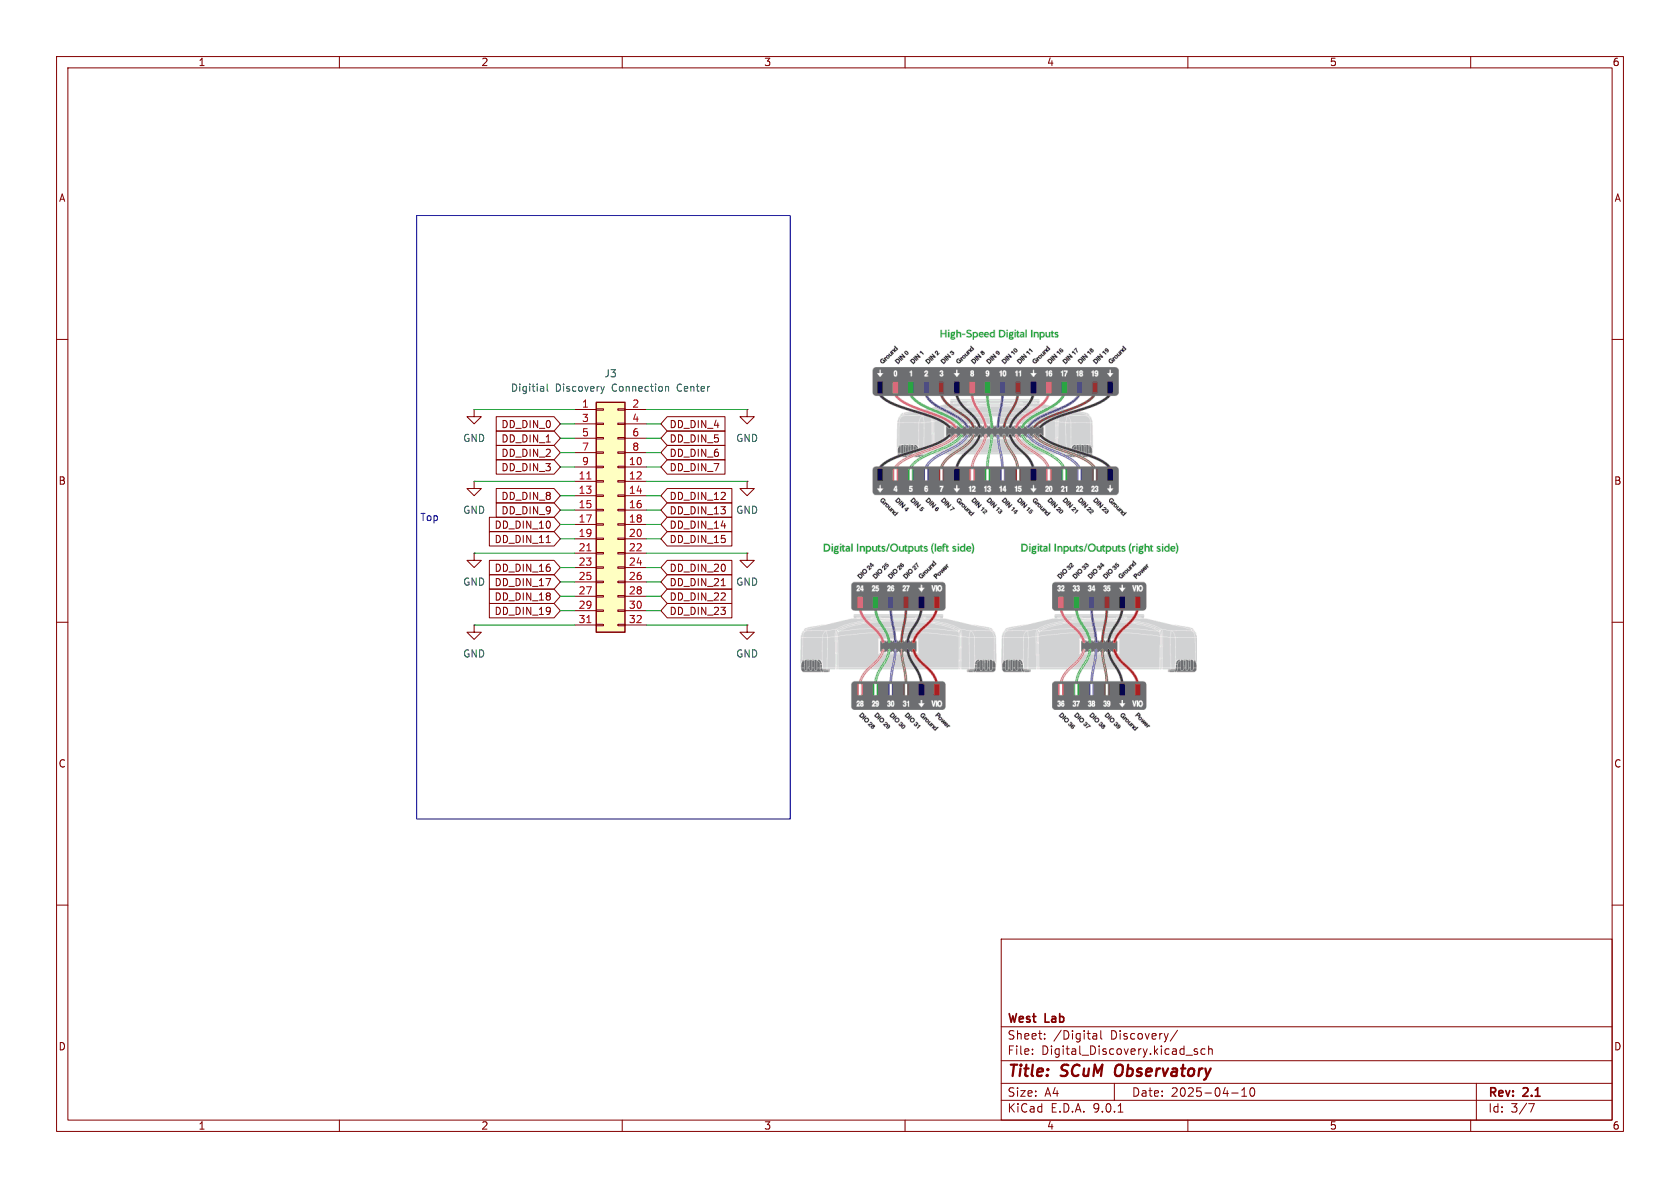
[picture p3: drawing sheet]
(kicad_sch
 (version 20250114)
 (generator "eeschema")
 (generator_version "9.0")
 (paper "A4")
 (title_block
  (title "SCuM Observatory")
  (date "2025-04-10")
  (rev "2.1")
  (company "West Lab"))
 (lib_symbols
  (symbol "Connector_Generic:Conn_02x16_Odd_Even"
   (pin_names
    (offset 1.016) (hide yes)) (exclude_from_sim no) (in_bom yes) (on_board yes)
   (property "Reference" "J" (at 1.27 20.32 0) (effects (font (size 1.27 1.27))))
   (property "Value" "Conn_02x16_Odd_Even" (at 1.27 -22.86 0) (effects (font (size 1.27 1.27))))
   (property "Footprint" "" (at 0 0 0) (effects (font (size 1.27 1.27)) (hide yes)))
   (property "Datasheet" "~" (at 0 0 0) (effects (font (size 1.27 1.27)) (hide yes)))
   (property "Description" "Generic connector, double row, 02x16, odd/even pin numbering scheme (row 1 odd numbers, row 2 even numbers), script generated (kicad-library-utils/schlib/autogen/connector/)" (at 0 0 0) (effects (font (size 1.27 1.27)) (hide yes)))
   (symbol "Conn_02x16_Odd_Even_1_1"
    (rectangle (start -1.27 19.05) (end 3.81 -21.59) (stroke (width 0.254) (type default)) (fill (type background)))
    (rectangle (start -1.27 17.907) (end 0 17.653) (stroke (width 0.1524) (type default)) (fill (type none)))
    (rectangle (start -1.27 15.367) (end 0 15.113) (stroke (width 0.1524) (type default)) (fill (type none)))
    (rectangle (start -1.27 12.827) (end 0 12.573) (stroke (width 0.1524) (type default)) (fill (type none)))
    (rectangle (start -1.27 10.287) (end 0 10.033) (stroke (width 0.1524) (type default)) (fill (type none)))
    (rectangle (start -1.27 7.747) (end 0 7.493) (stroke (width 0.1524) (type default)) (fill (type none)))
    (rectangle (start -1.27 5.207) (end 0 4.953) (stroke (width 0.1524) (type default)) (fill (type none)))
    (rectangle (start -1.27 2.667) (end 0 2.413) (stroke (width 0.1524) (type default)) (fill (type none)))
    (rectangle (start -1.27 0.127) (end 0 -0.127) (stroke (width 0.1524) (type default)) (fill (type none)))
    (rectangle (start -1.27 -2.413) (end 0 -2.667) (stroke (width 0.1524) (type default)) (fill (type none)))
    (rectangle (start -1.27 -4.953) (end 0 -5.207) (stroke (width 0.1524) (type default)) (fill (type none)))
    (rectangle (start -1.27 -7.493) (end 0 -7.747) (stroke (width 0.1524) (type default)) (fill (type none)))
    (rectangle (start -1.27 -10.033) (end 0 -10.287) (stroke (width 0.1524) (type default)) (fill (type none)))
    (rectangle (start -1.27 -12.573) (end 0 -12.827) (stroke (width 0.1524) (type default)) (fill (type none)))
    (rectangle (start -1.27 -15.113) (end 0 -15.367) (stroke (width 0.1524) (type default)) (fill (type none)))
    (rectangle (start -1.27 -17.653) (end 0 -17.907) (stroke (width 0.1524) (type default)) (fill (type none)))
    (rectangle (start -1.27 -20.193) (end 0 -20.447) (stroke (width 0.1524) (type default)) (fill (type none)))
    (rectangle (start 3.81 17.907) (end 2.54 17.653) (stroke (width 0.1524) (type default)) (fill (type none)))
    (rectangle (start 3.81 15.367) (end 2.54 15.113) (stroke (width 0.1524) (type default)) (fill (type none)))
    (rectangle (start 3.81 12.827) (end 2.54 12.573) (stroke (width 0.1524) (type default)) (fill (type none)))
    (rectangle (start 3.81 10.287) (end 2.54 10.033) (stroke (width 0.1524) (type default)) (fill (type none)))
    (rectangle (start 3.81 7.747) (end 2.54 7.493) (stroke (width 0.1524) (type default)) (fill (type none)))
    (rectangle (start 3.81 5.207) (end 2.54 4.953) (stroke (width 0.1524) (type default)) (fill (type none)))
    (rectangle (start 3.81 2.667) (end 2.54 2.413) (stroke (width 0.1524) (type default)) (fill (type none)))
    (rectangle (start 3.81 0.127) (end 2.54 -0.127) (stroke (width 0.1524) (type default)) (fill (type none)))
    (rectangle (start 3.81 -2.413) (end 2.54 -2.667) (stroke (width 0.1524) (type default)) (fill (type none)))
    (rectangle (start 3.81 -4.953) (end 2.54 -5.207) (stroke (width 0.1524) (type default)) (fill (type none)))
    (rectangle (start 3.81 -7.493) (end 2.54 -7.747) (stroke (width 0.1524) (type default)) (fill (type none)))
    (rectangle (start 3.81 -10.033) (end 2.54 -10.287) (stroke (width 0.1524) (type default)) (fill (type none)))
    (rectangle (start 3.81 -12.573) (end 2.54 -12.827) (stroke (width 0.1524) (type default)) (fill (type none)))
    (rectangle (start 3.81 -15.113) (end 2.54 -15.367) (stroke (width 0.1524) (type default)) (fill (type none)))
    (rectangle (start 3.81 -17.653) (end 2.54 -17.907) (stroke (width 0.1524) (type default)) (fill (type none)))
    (rectangle (start 3.81 -20.193) (end 2.54 -20.447) (stroke (width 0.1524) (type default)) (fill (type none)))
    (pin passive line (at -5.08 17.78 0) (length 3.81) (name "Pin_1" (effects (font (size 1.27 1.27)))) (number "1" (effects (font (size 1.27 1.27)))))
    (pin passive line (at -5.08 15.24 0) (length 3.81) (name "Pin_3" (effects (font (size 1.27 1.27)))) (number "3" (effects (font (size 1.27 1.27)))))
    (pin passive line (at -5.08 12.7 0) (length 3.81) (name "Pin_5" (effects (font (size 1.27 1.27)))) (number "5" (effects (font (size 1.27 1.27)))))
    (pin passive line (at -5.08 10.16 0) (length 3.81) (name "Pin_7" (effects (font (size 1.27 1.27)))) (number "7" (effects (font (size 1.27 1.27)))))
    (pin passive line (at -5.08 7.62 0) (length 3.81) (name "Pin_9" (effects (font (size 1.27 1.27)))) (number "9" (effects (font (size 1.27 1.27)))))
    (pin passive line (at -5.08 5.08 0) (length 3.81) (name "Pin_11" (effects (font (size 1.27 1.27)))) (number "11" (effects (font (size 1.27 1.27)))))
    (pin passive line (at -5.08 2.54 0) (length 3.81) (name "Pin_13" (effects (font (size 1.27 1.27)))) (number "13" (effects (font (size 1.27 1.27)))))
    (pin passive line (at -5.08 0 0) (length 3.81) (name "Pin_15" (effects (font (size 1.27 1.27)))) (number "15" (effects (font (size 1.27 1.27)))))
    (pin passive line (at -5.08 -2.54 0) (length 3.81) (name "Pin_17" (effects (font (size 1.27 1.27)))) (number "17" (effects (font (size 1.27 1.27)))))
    (pin passive line (at -5.08 -5.08 0) (length 3.81) (name "Pin_19" (effects (font (size 1.27 1.27)))) (number "19" (effects (font (size 1.27 1.27)))))
    (pin passive line (at -5.08 -7.62 0) (length 3.81) (name "Pin_21" (effects (font (size 1.27 1.27)))) (number "21" (effects (font (size 1.27 1.27)))))
    (pin passive line (at -5.08 -10.16 0) (length 3.81) (name "Pin_23" (effects (font (size 1.27 1.27)))) (number "23" (effects (font (size 1.27 1.27)))))
    (pin passive line (at -5.08 -12.7 0) (length 3.81) (name "Pin_25" (effects (font (size 1.27 1.27)))) (number "25" (effects (font (size 1.27 1.27)))))
    (pin passive line (at -5.08 -15.24 0) (length 3.81) (name "Pin_27" (effects (font (size 1.27 1.27)))) (number "27" (effects (font (size 1.27 1.27)))))
    (pin passive line (at -5.08 -17.78 0) (length 3.81) (name "Pin_29" (effects (font (size 1.27 1.27)))) (number "29" (effects (font (size 1.27 1.27)))))
    (pin passive line (at -5.08 -20.32 0) (length 3.81) (name "Pin_31" (effects (font (size 1.27 1.27)))) (number "31" (effects (font (size 1.27 1.27)))))
    (pin passive line (at 7.62 17.78 180) (length 3.81) (name "Pin_2" (effects (font (size 1.27 1.27)))) (number "2" (effects (font (size 1.27 1.27)))))
    (pin passive line (at 7.62 15.24 180) (length 3.81) (name "Pin_4" (effects (font (size 1.27 1.27)))) (number "4" (effects (font (size 1.27 1.27)))))
    (pin passive line (at 7.62 12.7 180) (length 3.81) (name "Pin_6" (effects (font (size 1.27 1.27)))) (number "6" (effects (font (size 1.27 1.27)))))
    (pin passive line (at 7.62 10.16 180) (length 3.81) (name "Pin_8" (effects (font (size 1.27 1.27)))) (number "8" (effects (font (size 1.27 1.27)))))
    (pin passive line (at 7.62 7.62 180) (length 3.81) (name "Pin_10" (effects (font (size 1.27 1.27)))) (number "10" (effects (font (size 1.27 1.27)))))
    (pin passive line (at 7.62 5.08 180) (length 3.81) (name "Pin_12" (effects (font (size 1.27 1.27)))) (number "12" (effects (font (size 1.27 1.27)))))
    (pin passive line (at 7.62 2.54 180) (length 3.81) (name "Pin_14" (effects (font (size 1.27 1.27)))) (number "14" (effects (font (size 1.27 1.27)))))
    (pin passive line (at 7.62 0 180) (length 3.81) (name "Pin_16" (effects (font (size 1.27 1.27)))) (number "16" (effects (font (size 1.27 1.27)))))
    (pin passive line (at 7.62 -2.54 180) (length 3.81) (name "Pin_18" (effects (font (size 1.27 1.27)))) (number "18" (effects (font (size 1.27 1.27)))))
    (pin passive line (at 7.62 -5.08 180) (length 3.81) (name "Pin_20" (effects (font (size 1.27 1.27)))) (number "20" (effects (font (size 1.27 1.27)))))
    (pin passive line (at 7.62 -7.62 180) (length 3.81) (name "Pin_22" (effects (font (size 1.27 1.27)))) (number "22" (effects (font (size 1.27 1.27)))))
    (pin passive line (at 7.62 -10.16 180) (length 3.81) (name "Pin_24" (effects (font (size 1.27 1.27)))) (number "24" (effects (font (size 1.27 1.27)))))
    (pin passive line (at 7.62 -12.7 180) (length 3.81) (name "Pin_26" (effects (font (size 1.27 1.27)))) (number "26" (effects (font (size 1.27 1.27)))))
    (pin passive line (at 7.62 -15.24 180) (length 3.81) (name "Pin_28" (effects (font (size 1.27 1.27)))) (number "28" (effects (font (size 1.27 1.27)))))
    (pin passive line (at 7.62 -17.78 180) (length 3.81) (name "Pin_30" (effects (font (size 1.27 1.27)))) (number "30" (effects (font (size 1.27 1.27)))))
    (pin passive line (at 7.62 -20.32 180) (length 3.81) (name "Pin_32" (effects (font (size 1.27 1.27)))) (number "32" (effects (font (size 1.27 1.27))))))
   (embedded_fonts no))
  (symbol "power:GND"
   (power)
   (pin_numbers (hide yes))
   (pin_names
    (offset 0) (hide yes)) (exclude_from_sim no) (in_bom yes) (on_board yes)
   (property "Reference" "#PWR" (at 0 -6.35 0) (effects (font (size 1.27 1.27)) (hide yes)))
   (property "Value" "GND" (at 0 -3.81 0) (effects (font (size 1.27 1.27))))
   (property "Footprint" "" (at 0 0 0) (effects (font (size 1.27 1.27)) (hide yes)))
   (property "Datasheet" "" (at 0 0 0) (effects (font (size 1.27 1.27)) (hide yes)))
   (property "Description" "Power symbol creates a global label with name \"GND\" , ground" (at 0 0 0) (effects (font (size 1.27 1.27)) (hide yes)))
   (symbol "GND_0_1"
    (polyline (pts (xy 0 0) (xy 0 -1.27) (xy 1.27 -1.27) (xy 0 -2.54) (xy -1.27 -1.27) (xy 0 -1.27)) (stroke (width 0) (type default)) (fill (type none))))
   (symbol "GND_1_1"
    (pin power_in line (at 0 0 270) (length 0) (name "~" (effects (font (size 1.27 1.27)))) (number "1" (effects (font (size 1.27 1.27))))))
   (embedded_fonts no)))
 (rectangle
  (start 73.66 38.1)
  (end 139.7 144.78)
  (stroke (width 0) (type default))
  (fill (type none)))
 (text "Top\n"
  (exclude_from_sim no)
  (at 75.946 91.694 0)
  (effects (font (size 1.27 1.27))))
 (wire
  (pts (xy 114.3 82.55) (xy 116.84 82.55))
  (stroke (width 0) (type default)))
 (wire
  (pts (xy 114.3 92.71) (xy 116.84 92.71))
  (stroke (width 0) (type default)))
 (wire
  (pts (xy 114.3 102.87) (xy 116.84 102.87))
  (stroke (width 0) (type default)))
 (wire
  (pts (xy 99.06 92.71) (xy 101.6 92.71))
  (stroke (width 0) (type default)))
 (wire
  (pts (xy 114.3 74.93) (xy 116.84 74.93))
  (stroke (width 0) (type default)))
 (wire
  (pts (xy 114.3 100.33) (xy 116.84 100.33))
  (stroke (width 0) (type default)))
 (wire
  (pts (xy 114.3 90.17) (xy 116.84 90.17))
  (stroke (width 0) (type default)))
 (wire
  (pts (xy 114.3 105.41) (xy 116.84 105.41))
  (stroke (width 0) (type default)))
 (wire
  (pts (xy 114.3 72.39) (xy 132.08 72.39))
  (stroke (width 0) (type default)))
 (wire
  (pts (xy 99.06 105.41) (xy 101.6 105.41))
  (stroke (width 0) (type default)))
 (wire
  (pts (xy 114.3 87.63) (xy 116.84 87.63))
  (stroke (width 0) (type default)))
 (wire
  (pts (xy 99.06 80.01) (xy 101.6 80.01))
  (stroke (width 0) (type default)))
 (wire
  (pts (xy 114.3 95.25) (xy 116.84 95.25))
  (stroke (width 0) (type default)))
 (wire
  (pts (xy 99.06 107.95) (xy 101.6 107.95))
  (stroke (width 0) (type default)))
 (wire
  (pts (xy 99.06 87.63) (xy 101.6 87.63))
  (stroke (width 0) (type default)))
 (wire
  (pts (xy 99.06 82.55) (xy 101.6 82.55))
  (stroke (width 0) (type default)))
 (wire
  (pts (xy 83.82 85.09) (xy 101.6 85.09))
  (stroke (width 0) (type default)))
 (wire
  (pts (xy 101.6 72.39) (xy 83.82 72.39))
  (stroke (width 0) (type default)))
 (wire
  (pts (xy 114.3 80.01) (xy 116.84 80.01))
  (stroke (width 0) (type default)))
 (wire
  (pts (xy 114.3 110.49) (xy 132.08 110.49))
  (stroke (width 0) (type default)))
 (wire
  (pts (xy 114.3 77.47) (xy 116.84 77.47))
  (stroke (width 0) (type default)))
 (wire
  (pts (xy 83.82 97.79) (xy 101.6 97.79))
  (stroke (width 0) (type default)))
 (wire
  (pts (xy 99.06 77.47) (xy 101.6 77.47))
  (stroke (width 0) (type default)))
 (wire
  (pts (xy 114.3 85.09) (xy 132.08 85.09))
  (stroke (width 0) (type default)))
 (wire
  (pts (xy 114.3 107.95) (xy 116.84 107.95))
  (stroke (width 0) (type default)))
 (wire
  (pts (xy 99.06 74.93) (xy 101.6 74.93))
  (stroke (width 0) (type default)))
 (wire
  (pts (xy 99.06 95.25) (xy 101.6 95.25))
  (stroke (width 0) (type default)))
 (wire
  (pts (xy 114.3 97.79) (xy 132.08 97.79))
  (stroke (width 0) (type default)))
 (wire
  (pts (xy 99.06 90.17) (xy 101.6 90.17))
  (stroke (width 0) (type default)))
 (wire
  (pts (xy 83.82 110.49) (xy 101.6 110.49))
  (stroke (width 0) (type default)))
 (wire
  (pts (xy 99.06 102.87) (xy 101.6 102.87))
  (stroke (width 0) (type default)))
 (wire
  (pts (xy 99.06 100.33) (xy 101.6 100.33))
  (stroke (width 0) (type default)))
 (image
  (at 176.53 93.98)
  (scale 1.37517)
  (data))
 (global_label "DD_DIN_0"
  (shape input)
  (at 99.06 74.93 180)
  (fields_autoplaced yes)
  (effects (font (size 1.27 1.27)) (justify right))
  (property "Intersheetrefs" "${INTERSHEET_REFS}" (at 87.1848 74.93 0) (effects (font (size 1.27 1.27)) (justify right) (hide yes))))
 (global_label "DD_DIN_4"
  (shape input)
  (at 116.84 74.93 0)
  (fields_autoplaced yes)
  (effects (font (size 1.27 1.27)) (justify left))
  (property "Intersheetrefs" "${INTERSHEET_REFS}" (at 128.7152 74.93 0) (effects (font (size 1.27 1.27)) (justify left) (hide yes))))
 (global_label "DD_DIN_18"
  (shape input)
  (at 99.06 105.41 180)
  (fields_autoplaced yes)
  (effects (font (size 1.27 1.27)) (justify right))
  (property "Intersheetrefs" "${INTERSHEET_REFS}" (at 85.9753 105.41 0) (effects (font (size 1.27 1.27)) (justify right) (hide yes))))
 (global_label "DD_DIN_14"
  (shape input)
  (at 116.84 92.71 0)
  (fields_autoplaced yes)
  (effects (font (size 1.27 1.27)) (justify left))
  (property "Intersheetrefs" "${INTERSHEET_REFS}" (at 129.9247 92.71 0) (effects (font (size 1.27 1.27)) (justify left) (hide yes))))
 (global_label "DD_DIN_13"
  (shape input)
  (at 116.84 90.17 0)
  (fields_autoplaced yes)
  (effects (font (size 1.27 1.27)) (justify left))
  (property "Intersheetrefs" "${INTERSHEET_REFS}" (at 129.9247 90.17 0) (effects (font (size 1.27 1.27)) (justify left) (hide yes))))
 (global_label "DD_DIN_7"
  (shape input)
  (at 116.84 82.55 0)
  (fields_autoplaced yes)
  (effects (font (size 1.27 1.27)) (justify left))
  (property "Intersheetrefs" "${INTERSHEET_REFS}" (at 128.7152 82.55 0) (effects (font (size 1.27 1.27)) (justify left) (hide yes))))
 (global_label "DD_DIN_9"
  (shape input)
  (at 99.06 90.17 180)
  (fields_autoplaced yes)
  (effects (font (size 1.27 1.27)) (justify right))
  (property "Intersheetrefs" "${INTERSHEET_REFS}" (at 87.1848 90.17 0) (effects (font (size 1.27 1.27)) (justify right) (hide yes))))
 (global_label "DD_DIN_5"
  (shape input)
  (at 116.84 77.47 0)
  (fields_autoplaced yes)
  (effects (font (size 1.27 1.27)) (justify left))
  (property "Intersheetrefs" "${INTERSHEET_REFS}" (at 128.7152 77.47 0) (effects (font (size 1.27 1.27)) (justify left) (hide yes))))
 (global_label "DD_DIN_2"
  (shape input)
  (at 99.06 80.01 180)
  (fields_autoplaced yes)
  (effects (font (size 1.27 1.27)) (justify right))
  (property "Intersheetrefs" "${INTERSHEET_REFS}" (at 87.1848 80.01 0) (effects (font (size 1.27 1.27)) (justify right) (hide yes))))
 (global_label "DD_DIN_16"
  (shape input)
  (at 99.06 100.33 180)
  (fields_autoplaced yes)
  (effects (font (size 1.27 1.27)) (justify right))
  (property "Intersheetrefs" "${INTERSHEET_REFS}" (at 85.9753 100.33 0) (effects (font (size 1.27 1.27)) (justify right) (hide yes))))
 (global_label "DD_DIN_17"
  (shape input)
  (at 99.06 102.87 180)
  (fields_autoplaced yes)
  (effects (font (size 1.27 1.27)) (justify right))
  (property "Intersheetrefs" "${INTERSHEET_REFS}" (at 85.9753 102.87 0) (effects (font (size 1.27 1.27)) (justify right) (hide yes))))
 (global_label "DD_DIN_3"
  (shape input)
  (at 99.06 82.55 180)
  (fields_autoplaced yes)
  (effects (font (size 1.27 1.27)) (justify right))
  (property "Intersheetrefs" "${INTERSHEET_REFS}" (at 87.1848 82.55 0) (effects (font (size 1.27 1.27)) (justify right) (hide yes))))
 (global_label "DD_DIN_15"
  (shape input)
  (at 116.84 95.25 0)
  (fields_autoplaced yes)
  (effects (font (size 1.27 1.27)) (justify left))
  (property "Intersheetrefs" "${INTERSHEET_REFS}" (at 129.9247 95.25 0) (effects (font (size 1.27 1.27)) (justify left) (hide yes))))
 (global_label "DD_DIN_1"
  (shape input)
  (at 99.06 77.47 180)
  (fields_autoplaced yes)
  (effects (font (size 1.27 1.27)) (justify right))
  (property "Intersheetrefs" "${INTERSHEET_REFS}" (at 87.1848 77.47 0) (effects (font (size 1.27 1.27)) (justify right) (hide yes))))
 (global_label "DD_DIN_21"
  (shape input)
  (at 116.84 102.87 0)
  (fields_autoplaced yes)
  (effects (font (size 1.27 1.27)) (justify left))
  (property "Intersheetrefs" "${INTERSHEET_REFS}" (at 129.9247 102.87 0) (effects (font (size 1.27 1.27)) (justify left) (hide yes))))
 (global_label "DD_DIN_22"
  (shape input)
  (at 116.84 105.41 0)
  (fields_autoplaced yes)
  (effects (font (size 1.27 1.27)) (justify left))
  (property "Intersheetrefs" "${INTERSHEET_REFS}" (at 129.9247 105.41 0) (effects (font (size 1.27 1.27)) (justify left) (hide yes))))
 (global_label "DD_DIN_19"
  (shape input)
  (at 99.06 107.95 180)
  (fields_autoplaced yes)
  (effects (font (size 1.27 1.27)) (justify right))
  (property "Intersheetrefs" "${INTERSHEET_REFS}" (at 85.9753 107.95 0) (effects (font (size 1.27 1.27)) (justify right) (hide yes))))
 (global_label "DD_DIN_23"
  (shape input)
  (at 116.84 107.95 0)
  (fields_autoplaced yes)
  (effects (font (size 1.27 1.27)) (justify left))
  (property "Intersheetrefs" "${INTERSHEET_REFS}" (at 129.9247 107.95 0) (effects (font (size 1.27 1.27)) (justify left) (hide yes))))
 (global_label "DD_DIN_12"
  (shape input)
  (at 116.84 87.63 0)
  (fields_autoplaced yes)
  (effects (font (size 1.27 1.27)) (justify left))
  (property "Intersheetrefs" "${INTERSHEET_REFS}" (at 129.9247 87.63 0) (effects (font (size 1.27 1.27)) (justify left) (hide yes))))
 (global_label "DD_DIN_10"
  (shape input)
  (at 99.06 92.71 180)
  (fields_autoplaced yes)
  (effects (font (size 1.27 1.27)) (justify right))
  (property "Intersheetrefs" "${INTERSHEET_REFS}" (at 85.9753 92.71 0) (effects (font (size 1.27 1.27)) (justify right) (hide yes))))
 (global_label "DD_DIN_11"
  (shape input)
  (at 99.06 95.25 180)
  (fields_autoplaced yes)
  (effects (font (size 1.27 1.27)) (justify right))
  (property "Intersheetrefs" "${INTERSHEET_REFS}" (at 85.9753 95.25 0) (effects (font (size 1.27 1.27)) (justify right) (hide yes))))
 (global_label "DD_DIN_6"
  (shape input)
  (at 116.84 80.01 0)
  (fields_autoplaced yes)
  (effects (font (size 1.27 1.27)) (justify left))
  (property "Intersheetrefs" "${INTERSHEET_REFS}" (at 128.7152 80.01 0) (effects (font (size 1.27 1.27)) (justify left) (hide yes))))
 (global_label "DD_DIN_20"
  (shape input)
  (at 116.84 100.33 0)
  (fields_autoplaced yes)
  (effects (font (size 1.27 1.27)) (justify left))
  (property "Intersheetrefs" "${INTERSHEET_REFS}" (at 129.9247 100.33 0) (effects (font (size 1.27 1.27)) (justify left) (hide yes))))
 (global_label "DD_DIN_8"
  (shape input)
  (at 99.06 87.63 180)
  (fields_autoplaced yes)
  (effects (font (size 1.27 1.27)) (justify right))
  (property "Intersheetrefs" "${INTERSHEET_REFS}" (at 87.1848 87.63 0) (effects (font (size 1.27 1.27)) (justify right) (hide yes))))
 (symbol
  (lib_id "power:GND")
  (at 83.82 97.79 0)
  (unit 1)
  (exclude_from_sim no)
  (in_bom yes)
  (on_board yes)
  (dnp no)
  (fields_autoplaced yes)
  (property "Reference" "#PWR013" (at 83.82 104.14 0) (effects (font (size 1.27 1.27)) (hide yes)))
  (property "Value" "GND" (at 83.82 102.87 0) (effects (font (size 1.27 1.27))))
  (property "Footprint" "" (at 83.82 97.79 0) (effects (font (size 1.27 1.27)) (hide yes)))
  (property "Datasheet" "" (at 83.82 97.79 0) (effects (font (size 1.27 1.27)) (hide yes)))
  (property "Description" "Power symbol creates a global label with name \"GND\" , ground" (at 83.82 97.79 0) (effects (font (size 1.27 1.27)) (hide yes)))
  (pin "1"))
 (symbol
  (lib_id "power:GND")
  (at 132.08 110.49 0)
  (unit 1)
  (exclude_from_sim no)
  (in_bom yes)
  (on_board yes)
  (dnp no)
  (fields_autoplaced yes)
  (property "Reference" "#PWR016" (at 132.08 116.84 0) (effects (font (size 1.27 1.27)) (hide yes)))
  (property "Value" "GND" (at 132.08 115.57 0) (effects (font (size 1.27 1.27))))
  (property "Footprint" "" (at 132.08 110.49 0) (effects (font (size 1.27 1.27)) (hide yes)))
  (property "Datasheet" "" (at 132.08 110.49 0) (effects (font (size 1.27 1.27)) (hide yes)))
  (property "Description" "Power symbol creates a global label with name \"GND\" , ground" (at 132.08 110.49 0) (effects (font (size 1.27 1.27)) (hide yes)))
  (pin "1"))
 (symbol
  (lib_id "power:GND")
  (at 83.82 72.39 0)
  (unit 1)
  (exclude_from_sim no)
  (in_bom yes)
  (on_board yes)
  (dnp no)
  (fields_autoplaced yes)
  (property "Reference" "#PWR09" (at 83.82 78.74 0) (effects (font (size 1.27 1.27)) (hide yes)))
  (property "Value" "GND" (at 83.82 77.47 0) (effects (font (size 1.27 1.27))))
  (property "Footprint" "" (at 83.82 72.39 0) (effects (font (size 1.27 1.27)) (hide yes)))
  (property "Datasheet" "" (at 83.82 72.39 0) (effects (font (size 1.27 1.27)) (hide yes)))
  (property "Description" "Power symbol creates a global label with name \"GND\" , ground" (at 83.82 72.39 0) (effects (font (size 1.27 1.27)) (hide yes)))
  (pin "1"))
 (symbol
  (lib_id "power:GND")
  (at 132.08 97.79 0)
  (unit 1)
  (exclude_from_sim no)
  (in_bom yes)
  (on_board yes)
  (dnp no)
  (fields_autoplaced yes)
  (property "Reference" "#PWR015" (at 132.08 104.14 0) (effects (font (size 1.27 1.27)) (hide yes)))
  (property "Value" "GND" (at 132.08 102.87 0) (effects (font (size 1.27 1.27))))
  (property "Footprint" "" (at 132.08 97.79 0) (effects (font (size 1.27 1.27)) (hide yes)))
  (property "Datasheet" "" (at 132.08 97.79 0) (effects (font (size 1.27 1.27)) (hide yes)))
  (property "Description" "Power symbol creates a global label with name \"GND\" , ground" (at 132.08 97.79 0) (effects (font (size 1.27 1.27)) (hide yes)))
  (pin "1"))
 (symbol
  (lib_id "power:GND")
  (at 83.82 110.49 0)
  (unit 1)
  (exclude_from_sim no)
  (in_bom yes)
  (on_board yes)
  (dnp no)
  (fields_autoplaced yes)
  (property "Reference" "#PWR014" (at 83.82 116.84 0) (effects (font (size 1.27 1.27)) (hide yes)))
  (property "Value" "GND" (at 83.82 115.57 0) (effects (font (size 1.27 1.27))))
  (property "Footprint" "" (at 83.82 110.49 0) (effects (font (size 1.27 1.27)) (hide yes)))
  (property "Datasheet" "" (at 83.82 110.49 0) (effects (font (size 1.27 1.27)) (hide yes)))
  (property "Description" "Power symbol creates a global label with name \"GND\" , ground" (at 83.82 110.49 0) (effects (font (size 1.27 1.27)) (hide yes)))
  (pin "1"))
 (symbol
  (lib_id "power:GND")
  (at 132.08 85.09 0)
  (unit 1)
  (exclude_from_sim no)
  (in_bom yes)
  (on_board yes)
  (dnp no)
  (fields_autoplaced yes)
  (property "Reference" "#PWR011" (at 132.08 91.44 0) (effects (font (size 1.27 1.27)) (hide yes)))
  (property "Value" "GND" (at 132.08 90.17 0) (effects (font (size 1.27 1.27))))
  (property "Footprint" "" (at 132.08 85.09 0) (effects (font (size 1.27 1.27)) (hide yes)))
  (property "Datasheet" "" (at 132.08 85.09 0) (effects (font (size 1.27 1.27)) (hide yes)))
  (property "Description" "Power symbol creates a global label with name \"GND\" , ground" (at 132.08 85.09 0) (effects (font (size 1.27 1.27)) (hide yes)))
  (pin "1"))
 (symbol
  (lib_id "Connector_Generic:Conn_02x16_Odd_Even")
  (at 106.68 90.17 0)
  (unit 1)
  (exclude_from_sim no)
  (in_bom yes)
  (on_board yes)
  (dnp no)
  (fields_autoplaced yes)
  (property "Reference" "J3" (at 107.95 66.04 0) (effects (font (size 1.27 1.27))))
  (property "Value" "Digitial Discovery Connection Center" (at 107.95 68.58 0) (effects (font (size 1.27 1.27))))
  (property "Footprint" "Connector_PinHeader_2.54mm:PinHeader_2x16_P2.54mm_Vertical" (at 106.68 90.17 0) (effects (font (size 1.27 1.27)) (hide yes)))
  (property "Datasheet" "~" (at 106.68 90.17 0) (effects (font (size 1.27 1.27)) (hide yes)))
  (property "Description" "Generic connector, double row, 02x16, odd/even pin numbering scheme (row 1 odd numbers, row 2 even numbers), script generated (kicad-library-utils/schlib/autogen/connector/)" (at 106.68 90.17 0) (effects (font (size 1.27 1.27)) (hide yes)))
  (pin "16")
  (pin "12")
  (pin "15")
  (pin "26")
  (pin "5")
  (pin "13")
  (pin "1")
  (pin "3")
  (pin "9")
  (pin "17")
  (pin "22")
  (pin "2")
  (pin "23")
  (pin "32")
  (pin "7")
  (pin "30")
  (pin "18")
  (pin "20")
  (pin "10")
  (pin "21")
  (pin "11")
  (pin "24")
  (pin "25")
  (pin "27")
  (pin "29")
  (pin "31")
  (pin "4")
  (pin "6")
  (pin "8")
  (pin "19")
  (pin "14")
  (pin "28"))
 (symbol
  (lib_id "power:GND")
  (at 132.08 72.39 0)
  (unit 1)
  (exclude_from_sim no)
  (in_bom yes)
  (on_board yes)
  (dnp no)
  (fields_autoplaced yes)
  (property "Reference" "#PWR010" (at 132.08 78.74 0) (effects (font (size 1.27 1.27)) (hide yes)))
  (property "Value" "GND" (at 132.08 77.47 0) (effects (font (size 1.27 1.27))))
  (property "Footprint" "" (at 132.08 72.39 0) (effects (font (size 1.27 1.27)) (hide yes)))
  (property "Datasheet" "" (at 132.08 72.39 0) (effects (font (size 1.27 1.27)) (hide yes)))
  (property "Description" "Power symbol creates a global label with name \"GND\" , ground" (at 132.08 72.39 0) (effects (font (size 1.27 1.27)) (hide yes)))
  (pin "1"))
 (symbol
  (lib_id "power:GND")
  (at 83.82 85.09 0)
  (unit 1)
  (exclude_from_sim no)
  (in_bom yes)
  (on_board yes)
  (dnp no)
  (fields_autoplaced yes)
  (property "Reference" "#PWR012" (at 83.82 91.44 0) (effects (font (size 1.27 1.27)) (hide yes)))
  (property "Value" "GND" (at 83.82 90.17 0) (effects (font (size 1.27 1.27))))
  (property "Footprint" "" (at 83.82 85.09 0) (effects (font (size 1.27 1.27)) (hide yes)))
  (property "Datasheet" "" (at 83.82 85.09 0) (effects (font (size 1.27 1.27)) (hide yes)))
  (property "Description" "Power symbol creates a global label with name \"GND\" , ground" (at 83.82 85.09 0) (effects (font (size 1.27 1.27)) (hide yes)))
  (pin "1")))
